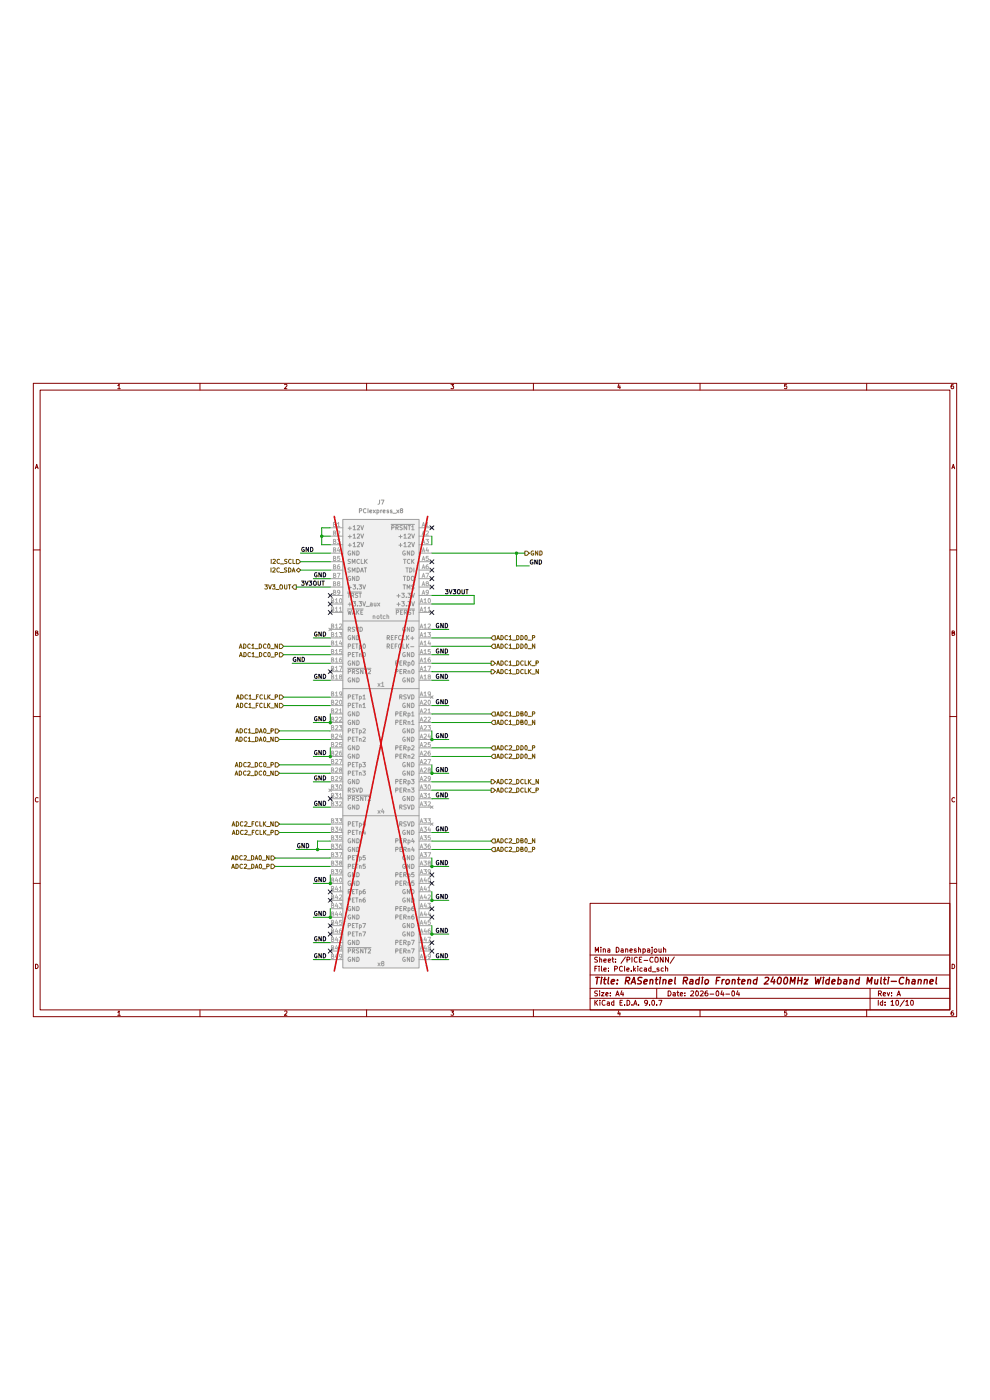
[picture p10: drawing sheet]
(kicad_sch
 (version 20250114)
 (generator "eeschema")
 (generator_version "9.0")
 (paper "A4")
 (title_block
  (title "RASentinel Radio Frontend 2400MHz Wideband Multi-Channel ")
  (date "2026-04-04")
  (rev "A")
  (company "Mina Daneshpajouh"))
 (lib_symbols
  (symbol "PICexpress:PCIexpress_x8"
   (pin_names
    (offset 1.016)) (exclude_from_sim no) (in_bom yes) (on_board yes)
   (property "Reference" "J7" (at 0 5.08 0) (effects (font (size 1.27 1.27))))
   (property "Value" "PCIexpress_x8" (at 0 2.54 0) (effects (font (size 1.27 1.27))))
   (property "Footprint" "Connector_PCBEdge:BUS_PCIexpress_x8" (at 3.048 -142.494 0) (effects (font (size 1.27 1.27)) (hide yes)))
   (property "Datasheet" "" (at 0 -24.13 0) (effects (font (size 1.27 1.27)) (hide yes)))
   (property "Description" "" (at 0 0 0) (effects (font (size 1.27 1.27)) (hide yes)))
   (symbol "PCIexpress_x8_0_0"
    (polyline (pts (xy 11.43 -88.9) (xy -11.43 -88.9)) (stroke (width 0) (type default)) (fill (type none)))
    (text "x4" (at 0 -87.63 0) (effects (font (size 1.27 1.27))))
    (text "x8" (at 0 -133.35 0) (effects (font (size 1.27 1.27)))))
   (symbol "PCIexpress_x8_1_1"
    (rectangle (start 11.43 0) (end -11.43 -134.62) (stroke (width 0.254) (type default)) (fill (type background)))
    (polyline (pts (xy 11.43 -30.48) (xy -11.43 -30.48)) (stroke (width 0) (type default)) (fill (type none)))
    (polyline (pts (xy 11.43 -50.8) (xy -11.43 -50.8)) (stroke (width 0) (type default)) (fill (type none)))
    (text "notch" (at 0 -29.21 0) (effects (font (size 1.27 1.27))))
    (text "x1" (at 0 -49.53 0) (effects (font (size 1.27 1.27))))
    (pin power_out line (at -15.24 -2.54 0) (length 3.81) (name "+12V" (effects (font (size 1.27 1.27)))) (number "B1" (effects (font (size 1.27 1.27)))))
    (pin power_out line (at -15.24 -5.08 0) (length 3.81) (name "+12V" (effects (font (size 1.27 1.27)))) (number "B2" (effects (font (size 1.27 1.27)))))
    (pin power_out line (at -15.24 -7.62 0) (length 3.81) (name "+12V" (effects (font (size 1.27 1.27)))) (number "B3" (effects (font (size 1.27 1.27)))))
    (pin passive line (at -15.24 -10.16 0) (length 3.81) (name "GND" (effects (font (size 1.27 1.27)))) (number "B4" (effects (font (size 1.27 1.27)))))
    (pin open_collector line (at -15.24 -12.7 0) (length 3.81) (name "SMCLK" (effects (font (size 1.27 1.27)))) (number "B5" (effects (font (size 1.27 1.27)))))
    (pin open_collector line (at -15.24 -15.24 0) (length 3.81) (name "SMDAT" (effects (font (size 1.27 1.27)))) (number "B6" (effects (font (size 1.27 1.27)))))
    (pin passive line (at -15.24 -17.78 0) (length 3.81) (name "GND" (effects (font (size 1.27 1.27)))) (number "B7" (effects (font (size 1.27 1.27)))))
    (pin power_out line (at -15.24 -20.32 0) (length 3.81) (name "+3.3V" (effects (font (size 1.27 1.27)))) (number "B8" (effects (font (size 1.27 1.27)))))
    (pin output line (at -15.24 -22.86 0) (length 3.81) (name "~{TRST}" (effects (font (size 1.27 1.27)))) (number "B9" (effects (font (size 1.27 1.27)))))
    (pin power_out line (at -15.24 -25.4 0) (length 3.81) (name "+3.3V_aux" (effects (font (size 1.27 1.27)))) (number "B10" (effects (font (size 1.27 1.27)))))
    (pin open_collector line (at -15.24 -27.94 0) (length 3.81) (name "~{WAKE}" (effects (font (size 1.27 1.27)))) (number "B11" (effects (font (size 1.27 1.27)))))
    (pin no_connect line (at -15.24 -33.02 0) (length 3.81) (name "RSVD" (effects (font (size 1.27 1.27)))) (number "B12" (effects (font (size 1.27 1.27)))))
    (pin passive line (at -15.24 -35.56 0) (length 3.81) (name "GND" (effects (font (size 1.27 1.27)))) (number "B13" (effects (font (size 1.27 1.27)))))
    (pin input line (at -15.24 -38.1 0) (length 3.81) (name "PETp0" (effects (font (size 1.27 1.27)))) (number "B14" (effects (font (size 1.27 1.27)))))
    (pin input line (at -15.24 -40.64 0) (length 3.81) (name "PETn0" (effects (font (size 1.27 1.27)))) (number "B15" (effects (font (size 1.27 1.27)))))
    (pin passive line (at -15.24 -43.18 0) (length 3.81) (name "GND" (effects (font (size 1.27 1.27)))) (number "B16" (effects (font (size 1.27 1.27)))))
    (pin passive line (at -15.24 -45.72 0) (length 3.81) (name "~{PRSNT2}" (effects (font (size 1.27 1.27)))) (number "B17" (effects (font (size 1.27 1.27)))))
    (pin passive line (at -15.24 -48.26 0) (length 3.81) (name "GND" (effects (font (size 1.27 1.27)))) (number "B18" (effects (font (size 1.27 1.27)))))
    (pin input line (at -15.24 -53.34 0) (length 3.81) (name "PETp1" (effects (font (size 1.27 1.27)))) (number "B19" (effects (font (size 1.27 1.27)))))
    (pin input line (at -15.24 -55.88 0) (length 3.81) (name "PETn1" (effects (font (size 1.27 1.27)))) (number "B20" (effects (font (size 1.27 1.27)))))
    (pin passive line (at -15.24 -58.42 0) (length 3.81) (name "GND" (effects (font (size 1.27 1.27)))) (number "B21" (effects (font (size 1.27 1.27)))))
    (pin passive line (at -15.24 -60.96 0) (length 3.81) (name "GND" (effects (font (size 1.27 1.27)))) (number "B22" (effects (font (size 1.27 1.27)))))
    (pin input line (at -15.24 -63.5 0) (length 3.81) (name "PETp2" (effects (font (size 1.27 1.27)))) (number "B23" (effects (font (size 1.27 1.27)))))
    (pin input line (at -15.24 -66.04 0) (length 3.81) (name "PETn2" (effects (font (size 1.27 1.27)))) (number "B24" (effects (font (size 1.27 1.27)))))
    (pin passive line (at -15.24 -68.58 0) (length 3.81) (name "GND" (effects (font (size 1.27 1.27)))) (number "B25" (effects (font (size 1.27 1.27)))))
    (pin passive line (at -15.24 -71.12 0) (length 3.81) (name "GND" (effects (font (size 1.27 1.27)))) (number "B26" (effects (font (size 1.27 1.27)))))
    (pin input line (at -15.24 -73.66 0) (length 3.81) (name "PETp3" (effects (font (size 1.27 1.27)))) (number "B27" (effects (font (size 1.27 1.27)))))
    (pin input line (at -15.24 -76.2 0) (length 3.81) (name "PETn3" (effects (font (size 1.27 1.27)))) (number "B28" (effects (font (size 1.27 1.27)))))
    (pin passive line (at -15.24 -78.74 0) (length 3.81) (name "GND" (effects (font (size 1.27 1.27)))) (number "B29" (effects (font (size 1.27 1.27)))))
    (pin no_connect line (at -15.24 -81.28 0) (length 3.81) (name "RSVD" (effects (font (size 1.27 1.27)))) (number "B30" (effects (font (size 1.27 1.27)))))
    (pin passive line (at -15.24 -83.82 0) (length 3.81) (name "~{PRSNT2}" (effects (font (size 1.27 1.27)))) (number "B31" (effects (font (size 1.27 1.27)))))
    (pin passive line (at -15.24 -86.36 0) (length 3.81) (name "GND" (effects (font (size 1.27 1.27)))) (number "B32" (effects (font (size 1.27 1.27)))))
    (pin input line (at -15.24 -91.44 0) (length 3.81) (name "PETp4" (effects (font (size 1.27 1.27)))) (number "B33" (effects (font (size 1.27 1.27)))))
    (pin input line (at -15.24 -93.98 0) (length 3.81) (name "PETn4" (effects (font (size 1.27 1.27)))) (number "B34" (effects (font (size 1.27 1.27)))))
    (pin passive line (at -15.24 -96.52 0) (length 3.81) (name "GND" (effects (font (size 1.27 1.27)))) (number "B35" (effects (font (size 1.27 1.27)))))
    (pin passive line (at -15.24 -99.06 0) (length 3.81) (name "GND" (effects (font (size 1.27 1.27)))) (number "B36" (effects (font (size 1.27 1.27)))))
    (pin input line (at -15.24 -101.6 0) (length 3.81) (name "PETp5" (effects (font (size 1.27 1.27)))) (number "B37" (effects (font (size 1.27 1.27)))))
    (pin input line (at -15.24 -104.14 0) (length 3.81) (name "PETn5" (effects (font (size 1.27 1.27)))) (number "B38" (effects (font (size 1.27 1.27)))))
    (pin passive line (at -15.24 -106.68 0) (length 3.81) (name "GND" (effects (font (size 1.27 1.27)))) (number "B39" (effects (font (size 1.27 1.27)))))
    (pin passive line (at -15.24 -109.22 0) (length 3.81) (name "GND" (effects (font (size 1.27 1.27)))) (number "B40" (effects (font (size 1.27 1.27)))))
    (pin output line (at -15.24 -111.76 0) (length 3.81) (name "PETp6" (effects (font (size 1.27 1.27)))) (number "B41" (effects (font (size 1.27 1.27)))))
    (pin output line (at -15.24 -114.3 0) (length 3.81) (name "PETn6" (effects (font (size 1.27 1.27)))) (number "B42" (effects (font (size 1.27 1.27)))))
    (pin passive line (at -15.24 -116.84 0) (length 3.81) (name "GND" (effects (font (size 1.27 1.27)))) (number "B43" (effects (font (size 1.27 1.27)))))
    (pin passive line (at -15.24 -119.38 0) (length 3.81) (name "GND" (effects (font (size 1.27 1.27)))) (number "B44" (effects (font (size 1.27 1.27)))))
    (pin output line (at -15.24 -121.92 0) (length 3.81) (name "PETp7" (effects (font (size 1.27 1.27)))) (number "B45" (effects (font (size 1.27 1.27)))))
    (pin output line (at -15.24 -124.46 0) (length 3.81) (name "PETn7" (effects (font (size 1.27 1.27)))) (number "B46" (effects (font (size 1.27 1.27)))))
    (pin passive line (at -15.24 -127 0) (length 3.81) (name "GND" (effects (font (size 1.27 1.27)))) (number "B47" (effects (font (size 1.27 1.27)))))
    (pin passive line (at -15.24 -129.54 0) (length 3.81) (name "~{PRSNT2}" (effects (font (size 1.27 1.27)))) (number "B48" (effects (font (size 1.27 1.27)))))
    (pin passive line (at -15.24 -132.08 0) (length 3.81) (name "GND" (effects (font (size 1.27 1.27)))) (number "B49" (effects (font (size 1.27 1.27)))))
    (pin no_connect line (at 15.24 -2.54 180) (length 3.81) (name "~{PRSNT1}" (effects (font (size 1.27 1.27)))) (number "A1" (effects (font (size 1.27 1.27)))))
    (pin power_out line (at 15.24 -5.08 180) (length 3.81) (name "+12V" (effects (font (size 1.27 1.27)))) (number "A2" (effects (font (size 1.27 1.27)))))
    (pin power_out line (at 15.24 -7.62 180) (length 3.81) (name "+12V" (effects (font (size 1.27 1.27)))) (number "A3" (effects (font (size 1.27 1.27)))))
    (pin input line (at 15.24 -10.16 180) (length 3.81) (name "GND" (effects (font (size 1.27 1.27)))) (number "A4" (effects (font (size 1.27 1.27)))))
    (pin output line (at 15.24 -12.7 180) (length 3.81) (name "TCK" (effects (font (size 1.27 1.27)))) (number "A5" (effects (font (size 1.27 1.27)))))
    (pin output line (at 15.24 -15.24 180) (length 3.81) (name "TDI" (effects (font (size 1.27 1.27)))) (number "A6" (effects (font (size 1.27 1.27)))))
    (pin input line (at 15.24 -17.78 180) (length 3.81) (name "TDO" (effects (font (size 1.27 1.27)))) (number "A7" (effects (font (size 1.27 1.27)))))
    (pin output line (at 15.24 -20.32 180) (length 3.81) (name "TMS" (effects (font (size 1.27 1.27)))) (number "A8" (effects (font (size 1.27 1.27)))))
    (pin power_out line (at 15.24 -22.86 180) (length 3.81) (name "+3.3V" (effects (font (size 1.27 1.27)))) (number "A9" (effects (font (size 1.27 1.27)))))
    (pin power_out line (at 15.24 -25.4 180) (length 3.81) (name "+3.3V" (effects (font (size 1.27 1.27)))) (number "A10" (effects (font (size 1.27 1.27)))))
    (pin output line (at 15.24 -27.94 180) (length 3.81) (name "~{PERST}" (effects (font (size 1.27 1.27)))) (number "A11" (effects (font (size 1.27 1.27)))))
    (pin passive line (at 15.24 -33.02 180) (length 3.81) (name "GND" (effects (font (size 1.27 1.27)))) (number "A12" (effects (font (size 1.27 1.27)))))
    (pin input line (at 15.24 -35.56 180) (length 3.81) (name "REFCLK+" (effects (font (size 1.27 1.27)))) (number "A13" (effects (font (size 1.27 1.27)))))
    (pin input line (at 15.24 -38.1 180) (length 3.81) (name "REFCLK-" (effects (font (size 1.27 1.27)))) (number "A14" (effects (font (size 1.27 1.27)))))
    (pin input line (at 15.24 -40.64 180) (length 3.81) (name "GND" (effects (font (size 1.27 1.27)))) (number "A15" (effects (font (size 1.27 1.27)))))
    (pin output line (at 15.24 -43.18 180) (length 3.81) (name "PERp0" (effects (font (size 1.27 1.27)))) (number "A16" (effects (font (size 1.27 1.27)))))
    (pin output line (at 15.24 -45.72 180) (length 3.81) (name "PERn0" (effects (font (size 1.27 1.27)))) (number "A17" (effects (font (size 1.27 1.27)))))
    (pin input line (at 15.24 -48.26 180) (length 3.81) (name "GND" (effects (font (size 1.27 1.27)))) (number "A18" (effects (font (size 1.27 1.27)))))
    (pin no_connect line (at 15.24 -53.34 180) (length 3.81) (name "RSVD" (effects (font (size 1.27 1.27)))) (number "A19" (effects (font (size 1.27 1.27)))))
    (pin passive line (at 15.24 -55.88 180) (length 3.81) (name "GND" (effects (font (size 1.27 1.27)))) (number "A20" (effects (font (size 1.27 1.27)))))
    (pin input line (at 15.24 -58.42 180) (length 3.81) (name "PERp1" (effects (font (size 1.27 1.27)))) (number "A21" (effects (font (size 1.27 1.27)))))
    (pin input line (at 15.24 -60.96 180) (length 3.81) (name "PERn1" (effects (font (size 1.27 1.27)))) (number "A22" (effects (font (size 1.27 1.27)))))
    (pin passive line (at 15.24 -63.5 180) (length 3.81) (name "GND" (effects (font (size 1.27 1.27)))) (number "A23" (effects (font (size 1.27 1.27)))))
    (pin passive line (at 15.24 -66.04 180) (length 3.81) (name "GND" (effects (font (size 1.27 1.27)))) (number "A24" (effects (font (size 1.27 1.27)))))
    (pin input line (at 15.24 -68.58 180) (length 3.81) (name "PERp2" (effects (font (size 1.27 1.27)))) (number "A25" (effects (font (size 1.27 1.27)))))
    (pin input line (at 15.24 -71.12 180) (length 3.81) (name "PERn2" (effects (font (size 1.27 1.27)))) (number "A26" (effects (font (size 1.27 1.27)))))
    (pin passive line (at 15.24 -73.66 180) (length 3.81) (name "GND" (effects (font (size 1.27 1.27)))) (number "A27" (effects (font (size 1.27 1.27)))))
    (pin passive line (at 15.24 -76.2 180) (length 3.81) (name "GND" (effects (font (size 1.27 1.27)))) (number "A28" (effects (font (size 1.27 1.27)))))
    (pin output line (at 15.24 -78.74 180) (length 3.81) (name "PERp3" (effects (font (size 1.27 1.27)))) (number "A29" (effects (font (size 1.27 1.27)))))
    (pin output line (at 15.24 -81.28 180) (length 3.81) (name "PERn3" (effects (font (size 1.27 1.27)))) (number "A30" (effects (font (size 1.27 1.27)))))
    (pin input line (at 15.24 -83.82 180) (length 3.81) (name "GND" (effects (font (size 1.27 1.27)))) (number "A31" (effects (font (size 1.27 1.27)))))
    (pin no_connect line (at 15.24 -86.36 180) (length 3.81) (name "RSVD" (effects (font (size 1.27 1.27)))) (number "A32" (effects (font (size 1.27 1.27)))))
    (pin no_connect line (at 15.24 -91.44 180) (length 3.81) (name "RSVD" (effects (font (size 1.27 1.27)))) (number "A33" (effects (font (size 1.27 1.27)))))
    (pin input line (at 15.24 -93.98 180) (length 3.81) (name "GND" (effects (font (size 1.27 1.27)))) (number "A34" (effects (font (size 1.27 1.27)))))
    (pin input line (at 15.24 -96.52 180) (length 3.81) (name "PERp4" (effects (font (size 1.27 1.27)))) (number "A35" (effects (font (size 1.27 1.27)))))
    (pin input line (at 15.24 -99.06 180) (length 3.81) (name "PERn4" (effects (font (size 1.27 1.27)))) (number "A36" (effects (font (size 1.27 1.27)))))
    (pin input line (at 15.24 -101.6 180) (length 3.81) (name "GND" (effects (font (size 1.27 1.27)))) (number "A37" (effects (font (size 1.27 1.27)))))
    (pin input line (at 15.24 -104.14 180) (length 3.81) (name "GND" (effects (font (size 1.27 1.27)))) (number "A38" (effects (font (size 1.27 1.27)))))
    (pin input line (at 15.24 -106.68 180) (length 3.81) (name "PERp5" (effects (font (size 1.27 1.27)))) (number "A39" (effects (font (size 1.27 1.27)))))
    (pin input line (at 15.24 -109.22 180) (length 3.81) (name "PERn5" (effects (font (size 1.27 1.27)))) (number "A40" (effects (font (size 1.27 1.27)))))
    (pin passive line (at 15.24 -111.76 180) (length 3.81) (name "GND" (effects (font (size 1.27 1.27)))) (number "A41" (effects (font (size 1.27 1.27)))))
    (pin passive line (at 15.24 -114.3 180) (length 3.81) (name "GND" (effects (font (size 1.27 1.27)))) (number "A42" (effects (font (size 1.27 1.27)))))
    (pin input line (at 15.24 -116.84 180) (length 3.81) (name "PERp6" (effects (font (size 1.27 1.27)))) (number "A43" (effects (font (size 1.27 1.27)))))
    (pin input line (at 15.24 -119.38 180) (length 3.81) (name "PERn6" (effects (font (size 1.27 1.27)))) (number "A44" (effects (font (size 1.27 1.27)))))
    (pin passive line (at 15.24 -121.92 180) (length 3.81) (name "GND" (effects (font (size 1.27 1.27)))) (number "A45" (effects (font (size 1.27 1.27)))))
    (pin passive line (at 15.24 -124.46 180) (length 3.81) (name "GND" (effects (font (size 1.27 1.27)))) (number "A46" (effects (font (size 1.27 1.27)))))
    (pin input line (at 15.24 -127 180) (length 3.81) (name "PERp7" (effects (font (size 1.27 1.27)))) (number "A47" (effects (font (size 1.27 1.27)))))
    (pin input line (at 15.24 -129.54 180) (length 3.81) (name "PERn7" (effects (font (size 1.27 1.27)))) (number "A48" (effects (font (size 1.27 1.27)))))
    (pin passive line (at 15.24 -132.08 180) (length 3.81) (name "GND" (effects (font (size 1.27 1.27)))) (number "A49" (effects (font (size 1.27 1.27))))))
   (embedded_fonts no)))
 (junction
  (at 99.06 121.92)
  (diameter 0)
  (color 0 0 0 0))
 (junction
  (at 129.54 127)
  (diameter 0)
  (color 0 0 0 0))
 (junction
  (at 129.54 175.26)
  (diameter 0)
  (color 0 0 0 0))
 (junction
  (at 154.94 60.96)
  (diameter 0)
  (color 0 0 0 0))
 (junction
  (at 129.54 116.84)
  (diameter 0)
  (color 0 0 0 0))
 (junction
  (at 96.52 55.88)
  (diameter 0)
  (color 0 0 0 0))
 (junction
  (at 95.25 149.86)
  (diameter 0)
  (color 0 0 0 0))
 (junction
  (at 99.06 111.76)
  (diameter 0)
  (color 0 0 0 0))
 (junction
  (at 99.06 160.02)
  (diameter 0)
  (color 0 0 0 0))
 (junction
  (at 129.54 154.94)
  (diameter 0)
  (color 0 0 0 0))
 (junction
  (at 129.54 165.1)
  (diameter 0)
  (color 0 0 0 0))
 (junction
  (at 99.06 170.18)
  (diameter 0)
  (color 0 0 0 0))
 (no_connect
  (at 129.54 170.18))
 (no_connect
  (at 129.54 157.48))
 (no_connect
  (at 99.06 73.66))
 (no_connect
  (at 99.06 76.2))
 (no_connect
  (at 99.06 180.34))
 (no_connect
  (at 129.54 63.5))
 (no_connect
  (at 129.54 78.74))
 (no_connect
  (at 99.06 165.1))
 (no_connect
  (at 99.06 78.74))
 (no_connect
  (at 129.54 167.64))
 (no_connect
  (at 99.06 96.52))
 (no_connect
  (at 99.06 175.26))
 (no_connect
  (at 129.54 66.04))
 (no_connect
  (at 99.06 134.62))
 (no_connect
  (at 99.06 172.72))
 (no_connect
  (at 129.54 160.02))
 (no_connect
  (at 99.06 162.56))
 (no_connect
  (at 129.54 180.34))
 (no_connect
  (at 129.54 68.58))
 (no_connect
  (at 129.54 53.34))
 (no_connect
  (at 129.54 71.12))
 (no_connect
  (at 129.54 177.8))
 (wire
  (pts (xy 83.82 124.46) (xy 99.06 124.46))
  (stroke (width 0) (type default)))
 (wire
  (pts (xy 93.98 121.92) (xy 99.06 121.92))
  (stroke (width 0) (type default)))
 (wire
  (pts (xy 129.54 149.86) (xy 147.32 149.86))
  (stroke (width 0) (type default)))
 (wire
  (pts (xy 96.52 55.88) (xy 99.06 55.88))
  (stroke (width 0) (type default)))
 (wire
  (pts (xy 93.98 129.54) (xy 99.06 129.54))
  (stroke (width 0) (type default)))
 (wire
  (pts (xy 85.09 104.14) (xy 99.06 104.14))
  (stroke (width 0) (type default)))
 (wire
  (pts (xy 85.09 88.9) (xy 99.06 88.9))
  (stroke (width 0) (type default)))
 (wire
  (pts (xy 129.54 88.9) (xy 147.32 88.9))
  (stroke (width 0) (type default)))
 (wire
  (pts (xy 85.09 91.44) (xy 99.06 91.44))
  (stroke (width 0) (type default)))
 (wire
  (pts (xy 129.54 55.88) (xy 129.54 58.42))
  (stroke (width 0) (type default)))
 (wire
  (pts (xy 129.54 60.96) (xy 154.94 60.96))
  (stroke (width 0) (type default)))
 (wire
  (pts (xy 93.98 182.88) (xy 99.06 182.88))
  (stroke (width 0) (type default)))
 (wire
  (pts (xy 142.24 73.66) (xy 142.24 76.2))
  (stroke (width 0) (type default)))
 (wire
  (pts (xy 129.54 119.38) (xy 147.32 119.38))
  (stroke (width 0) (type default)))
 (wire
  (pts (xy 95.25 147.32) (xy 99.06 147.32))
  (stroke (width 0) (type default)))
 (wire
  (pts (xy 129.54 144.78) (xy 134.62 144.78))
  (stroke (width 0) (type default)))
 (wire
  (pts (xy 88.9 149.86) (xy 95.25 149.86))
  (stroke (width 0) (type default)))
 (wire
  (pts (xy 129.54 96.52) (xy 147.32 96.52))
  (stroke (width 0) (type default)))
 (wire
  (pts (xy 93.98 137.16) (xy 99.06 137.16))
  (stroke (width 0) (type default)))
 (wire
  (pts (xy 90.17 66.04) (xy 99.06 66.04))
  (stroke (width 0) (type default)))
 (wire
  (pts (xy 93.98 111.76) (xy 99.06 111.76))
  (stroke (width 0) (type default)))
 (wire
  (pts (xy 129.54 124.46) (xy 129.54 127))
  (stroke (width 0) (type default)))
 (wire
  (pts (xy 129.54 91.44) (xy 134.62 91.44))
  (stroke (width 0) (type default)))
 (wire
  (pts (xy 93.98 68.58) (xy 99.06 68.58))
  (stroke (width 0) (type default)))
 (wire
  (pts (xy 129.54 162.56) (xy 129.54 165.1))
  (stroke (width 0) (type default)))
 (wire
  (pts (xy 95.25 149.86) (xy 99.06 149.86))
  (stroke (width 0) (type default)))
 (wire
  (pts (xy 96.52 55.88) (xy 96.52 58.42))
  (stroke (width 0) (type default)))
 (wire
  (pts (xy 82.55 152.4) (xy 99.06 152.4))
  (stroke (width 0) (type default)))
 (wire
  (pts (xy 90.17 60.96) (xy 99.06 60.96))
  (stroke (width 0) (type default)))
 (wire
  (pts (xy 93.98 99.06) (xy 99.06 99.06))
  (stroke (width 0) (type default)))
 (wire
  (pts (xy 129.54 154.94) (xy 134.62 154.94))
  (stroke (width 0) (type default)))
 (wire
  (pts (xy 93.98 170.18) (xy 99.06 170.18))
  (stroke (width 0) (type default)))
 (wire
  (pts (xy 129.54 99.06) (xy 134.62 99.06))
  (stroke (width 0) (type default)))
 (wire
  (pts (xy 90.17 63.5) (xy 99.06 63.5))
  (stroke (width 0) (type default)))
 (wire
  (pts (xy 129.54 132.08) (xy 147.32 132.08))
  (stroke (width 0) (type default)))
 (wire
  (pts (xy 83.82 144.78) (xy 99.06 144.78))
  (stroke (width 0) (type default)))
 (wire
  (pts (xy 129.54 121.92) (xy 147.32 121.92))
  (stroke (width 0) (type default)))
 (wire
  (pts (xy 154.94 64.77) (xy 154.94 60.96))
  (stroke (width 0) (type default)))
 (wire
  (pts (xy 83.82 127) (xy 99.06 127))
  (stroke (width 0) (type default)))
 (wire
  (pts (xy 93.98 177.8) (xy 99.06 177.8))
  (stroke (width 0) (type default)))
 (wire
  (pts (xy 129.54 116.84) (xy 134.62 116.84))
  (stroke (width 0) (type default)))
 (wire
  (pts (xy 85.09 106.68) (xy 99.06 106.68))
  (stroke (width 0) (type default)))
 (wire
  (pts (xy 129.54 86.36) (xy 147.32 86.36))
  (stroke (width 0) (type default)))
 (wire
  (pts (xy 129.54 93.98) (xy 147.32 93.98))
  (stroke (width 0) (type default)))
 (wire
  (pts (xy 129.54 111.76) (xy 147.32 111.76))
  (stroke (width 0) (type default)))
 (wire
  (pts (xy 158.75 64.77) (xy 154.94 64.77))
  (stroke (width 0) (type default)))
 (wire
  (pts (xy 99.06 119.38) (xy 99.06 121.92))
  (stroke (width 0) (type default)))
 (wire
  (pts (xy 93.98 160.02) (xy 99.06 160.02))
  (stroke (width 0) (type default)))
 (wire
  (pts (xy 99.06 167.64) (xy 99.06 170.18))
  (stroke (width 0) (type default)))
 (wire
  (pts (xy 88.9 71.12) (xy 99.06 71.12))
  (stroke (width 0) (type default)))
 (wire
  (pts (xy 129.54 106.68) (xy 134.62 106.68))
  (stroke (width 0) (type default)))
 (wire
  (pts (xy 82.55 154.94) (xy 99.06 154.94))
  (stroke (width 0) (type default)))
 (wire
  (pts (xy 83.82 116.84) (xy 99.06 116.84))
  (stroke (width 0) (type default)))
 (wire
  (pts (xy 129.54 134.62) (xy 134.62 134.62))
  (stroke (width 0) (type default)))
 (wire
  (pts (xy 129.54 114.3) (xy 129.54 116.84))
  (stroke (width 0) (type default)))
 (wire
  (pts (xy 129.54 147.32) (xy 147.32 147.32))
  (stroke (width 0) (type default)))
 (wire
  (pts (xy 87.63 93.98) (xy 99.06 93.98))
  (stroke (width 0) (type default)))
 (wire
  (pts (xy 129.54 152.4) (xy 129.54 154.94))
  (stroke (width 0) (type default)))
 (wire
  (pts (xy 83.82 114.3) (xy 99.06 114.3))
  (stroke (width 0) (type default)))
 (wire
  (pts (xy 93.98 86.36) (xy 99.06 86.36))
  (stroke (width 0) (type default)))
 (wire
  (pts (xy 99.06 109.22) (xy 99.06 111.76))
  (stroke (width 0) (type default)))
 (wire
  (pts (xy 129.54 182.88) (xy 134.62 182.88))
  (stroke (width 0) (type default)))
 (wire
  (pts (xy 129.54 127) (xy 134.62 127))
  (stroke (width 0) (type default)))
 (wire
  (pts (xy 129.54 129.54) (xy 147.32 129.54))
  (stroke (width 0) (type default)))
 (wire
  (pts (xy 129.54 83.82) (xy 134.62 83.82))
  (stroke (width 0) (type default)))
 (wire
  (pts (xy 83.82 142.24) (xy 99.06 142.24))
  (stroke (width 0) (type default)))
 (wire
  (pts (xy 129.54 172.72) (xy 129.54 175.26))
  (stroke (width 0) (type default)))
 (wire
  (pts (xy 157.48 60.96) (xy 154.94 60.96))
  (stroke (width 0) (type default)))
 (wire
  (pts (xy 95.25 149.86) (xy 95.25 147.32))
  (stroke (width 0) (type default)))
 (wire
  (pts (xy 129.54 109.22) (xy 147.32 109.22))
  (stroke (width 0) (type default)))
 (wire
  (pts (xy 96.52 53.34) (xy 99.06 53.34))
  (stroke (width 0) (type default)))
 (wire
  (pts (xy 96.52 58.42) (xy 99.06 58.42))
  (stroke (width 0) (type default)))
 (wire
  (pts (xy 129.54 73.66) (xy 142.24 73.66))
  (stroke (width 0) (type default)))
 (wire
  (pts (xy 99.06 157.48) (xy 99.06 160.02))
  (stroke (width 0) (type default)))
 (wire
  (pts (xy 129.54 165.1) (xy 134.62 165.1))
  (stroke (width 0) (type default)))
 (wire
  (pts (xy 129.54 175.26) (xy 134.62 175.26))
  (stroke (width 0) (type default)))
 (wire
  (pts (xy 129.54 76.2) (xy 142.24 76.2))
  (stroke (width 0) (type default)))
 (wire
  (pts (xy 96.52 53.34) (xy 96.52 55.88))
  (stroke (width 0) (type default)))
 (label "GND"
  (at 93.98 99.06 0)
  (effects (font (size 1.27 1.27)) (justify left bottom)))
 (label "GND"
  (at 134.62 182.88 180)
  (effects (font (size 1.27 1.27)) (justify right bottom)))
 (label "GND"
  (at 87.63 93.98 0)
  (effects (font (size 1.27 1.27)) (justify left bottom)))
 (label "GND"
  (at 88.9 149.86 0)
  (effects (font (size 1.27 1.27)) (justify left bottom)))
 (label "GND"
  (at 93.98 129.54 0)
  (effects (font (size 1.27 1.27)) (justify left bottom)))
 (label "GND"
  (at 134.62 127 180)
  (effects (font (size 1.27 1.27)) (justify right bottom)))
 (label "GND"
  (at 134.62 165.1 180)
  (effects (font (size 1.27 1.27)) (justify right bottom)))
 (label "GND"
  (at 134.62 83.82 180)
  (effects (font (size 1.27 1.27)) (justify right bottom)))
 (label "GND"
  (at 93.98 68.58 0)
  (effects (font (size 1.27 1.27)) (justify left bottom)))
 (label "GND"
  (at 93.98 182.88 0)
  (effects (font (size 1.27 1.27)) (justify left bottom)))
 (label "GND"
  (at 134.62 116.84 180)
  (effects (font (size 1.27 1.27)) (justify right bottom)))
 (label "GND"
  (at 93.98 137.16 0)
  (effects (font (size 1.27 1.27)) (justify left bottom)))
 (label "GND"
  (at 93.98 86.36 0)
  (effects (font (size 1.27 1.27)) (justify left bottom)))
 (label "GND"
  (at 134.62 134.62 180)
  (effects (font (size 1.27 1.27)) (justify right bottom)))
 (label "GND"
  (at 158.75 64.77 0)
  (effects (font (size 1.27 1.27)) (justify left bottom)))
 (label "GND"
  (at 134.62 144.78 180)
  (effects (font (size 1.27 1.27)) (justify right bottom)))
 (label "GND"
  (at 93.98 177.8 0)
  (effects (font (size 1.27 1.27)) (justify left bottom)))
 (label "GND"
  (at 90.17 60.96 0)
  (effects (font (size 1.27 1.27)) (justify left bottom)))
 (label "GND"
  (at 93.98 160.02 0)
  (effects (font (size 1.27 1.27)) (justify left bottom)))
 (label "GND"
  (at 134.62 106.68 180)
  (effects (font (size 1.27 1.27)) (justify right bottom)))
 (label "GND"
  (at 93.98 170.18 0)
  (effects (font (size 1.27 1.27)) (justify left bottom)))
 (label "GND"
  (at 134.62 154.94 180)
  (effects (font (size 1.27 1.27)) (justify right bottom)))
 (label "3V3OUT"
  (at 133.35 73.66 0)
  (effects (font (size 1.27 1.27)) (justify left bottom)))
 (label "3V3OUT"
  (at 90.17 71.12 0)
  (effects (font (size 1.27 1.27)) (justify left bottom)))
 (label "GND"
  (at 93.98 111.76 0)
  (effects (font (size 1.27 1.27)) (justify left bottom)))
 (label "GND"
  (at 134.62 175.26 180)
  (effects (font (size 1.27 1.27)) (justify right bottom)))
 (label "GND"
  (at 93.98 121.92 0)
  (effects (font (size 1.27 1.27)) (justify left bottom)))
 (label "GND"
  (at 134.62 99.06 180)
  (effects (font (size 1.27 1.27)) (justify right bottom)))
 (label "GND"
  (at 134.62 91.44 180)
  (effects (font (size 1.27 1.27)) (justify right bottom)))
 (hierarchical_label "ADC1_DCLK_P"
  (shape output)
  (at 147.32 93.98 0)
  (effects (font (size 1.27 1.27)) (justify left)))
 (hierarchical_label "ADC2_DC0_P"
  (shape input)
  (at 83.82 124.46 180)
  (effects (font (size 1.27 1.27)) (justify right)))
 (hierarchical_label "ADC2_DC0_N"
  (shape input)
  (at 83.82 127 180)
  (effects (font (size 1.27 1.27)) (justify right)))
 (hierarchical_label "ADC2_DCLK_P"
  (shape output)
  (at 147.32 132.08 0)
  (effects (font (size 1.27 1.27)) (justify left)))
 (hierarchical_label "ADC2_DB0_P"
  (shape input)
  (at 147.32 149.86 0)
  (effects (font (size 1.27 1.27)) (justify left)))
 (hierarchical_label "ADC2_DCLK_N"
  (shape output)
  (at 147.32 129.54 0)
  (effects (font (size 1.27 1.27)) (justify left)))
 (hierarchical_label "ADC1_FCLK_N"
  (shape input)
  (at 85.09 106.68 180)
  (effects (font (size 1.27 1.27)) (justify right)))
 (hierarchical_label "ADC2_DD0_P"
  (shape input)
  (at 147.32 119.38 0)
  (effects (font (size 1.27 1.27)) (justify left)))
 (hierarchical_label "ADC2_DD0_N"
  (shape input)
  (at 147.32 121.92 0)
  (effects (font (size 1.27 1.27)) (justify left)))
 (hierarchical_label "ADC2_DB0_N"
  (shape input)
  (at 147.32 147.32 0)
  (effects (font (size 1.27 1.27)) (justify left)))
 (hierarchical_label "ADC2_DA0_P"
  (shape input)
  (at 82.55 154.94 180)
  (effects (font (size 1.27 1.27)) (justify right)))
 (hierarchical_label "ADC1_DA0_N"
  (shape input)
  (at 83.82 116.84 180)
  (effects (font (size 1.27 1.27)) (justify right)))
 (hierarchical_label "ADC1_DA0_P"
  (shape input)
  (at 83.82 114.3 180)
  (effects (font (size 1.27 1.27)) (justify right)))
 (hierarchical_label "ADC1_DB0_N"
  (shape input)
  (at 147.32 111.76 0)
  (effects (font (size 1.27 1.27)) (justify left)))
 (hierarchical_label "ADC1_DD0_N"
  (shape input)
  (at 147.32 88.9 0)
  (effects (font (size 1.27 1.27)) (justify left)))
 (hierarchical_label "ADC1_DB0_P"
  (shape input)
  (at 147.32 109.22 0)
  (effects (font (size 1.27 1.27)) (justify left)))
 (hierarchical_label "ADC2_DA0_N"
  (shape input)
  (at 82.55 152.4 180)
  (effects (font (size 1.27 1.27)) (justify right)))
 (hierarchical_label "ADC2_FCLK_N"
  (shape input)
  (at 83.82 142.24 180)
  (effects (font (size 1.27 1.27)) (justify right)))
 (hierarchical_label "ADC1_FCLK_P"
  (shape input)
  (at 85.09 104.14 180)
  (effects (font (size 1.27 1.27)) (justify right)))
 (hierarchical_label "ADC1_DCLK_N"
  (shape output)
  (at 147.32 96.52 0)
  (effects (font (size 1.27 1.27)) (justify left)))
 (hierarchical_label "GND"
  (shape output)
  (at 157.48 60.96 0)
  (effects (font (size 1.27 1.27)) (justify left)))
 (hierarchical_label "ADC2_FCLK_P"
  (shape input)
  (at 83.82 144.78 180)
  (effects (font (size 1.27 1.27)) (justify right)))
 (hierarchical_label "I2C_SCL"
  (shape input)
  (at 90.17 63.5 180)
  (effects (font (size 1.27 1.27)) (justify right)))
 (hierarchical_label "3V3_OUT"
  (shape output)
  (at 88.9 71.12 180)
  (effects (font (size 1.27 1.27)) (justify right)))
 (hierarchical_label "ADC1_DC0_P"
  (shape input)
  (at 85.09 91.44 180)
  (effects (font (size 1.27 1.27)) (justify right)))
 (hierarchical_label "ADC1_DC0_N"
  (shape input)
  (at 85.09 88.9 180)
  (effects (font (size 1.27 1.27)) (justify right)))
 (hierarchical_label "ADC1_DD0_P"
  (shape input)
  (at 147.32 86.36 0)
  (effects (font (size 1.27 1.27)) (justify left)))
 (hierarchical_label "I2C_SDA"
  (shape bidirectional)
  (at 90.17 66.04 180)
  (effects (font (size 1.27 1.27)) (justify right)))
 (symbol
  (lib_id "PICexpress:PCIexpress_x8")
  (at 114.3 50.8 0)
  (unit 1)
  (exclude_from_sim no)
  (in_bom yes)
  (on_board yes)
  (dnp yes)
  (fields_autoplaced yes)
  (property "Reference" "J7" (at 114.3 45.72 0) (effects (font (size 1.27 1.27))))
  (property "Value" "PCIexpress_x8" (at 114.3 48.26 0) (effects (font (size 1.27 1.27))))
  (property "Footprint" "Connector_PCBEdge:BUS_PCIexpress_x8" (at 117.348 193.294 0) (effects (font (size 1.27 1.27)) (hide yes)))
  (property "Datasheet" "" (at 114.3 74.93 0) (effects (font (size 1.27 1.27)) (hide yes)))
  (property "Description" "" (at 114.3 50.8 0) (effects (font (size 1.27 1.27)) (hide yes)))
  (pin "A40")
  (pin "A43")
  (pin "A4")
  (pin "A44")
  (pin "A6")
  (pin "A9")
  (pin "A34")
  (pin "A16")
  (pin "A33")
  (pin "A2")
  (pin "B10")
  (pin "A20")
  (pin "A3")
  (pin "A10")
  (pin "A21")
  (pin "A24")
  (pin "A19")
  (pin "A11")
  (pin "A26")
  (pin "A28")
  (pin "A30")
  (pin "A47")
  (pin "A48")
  (pin "A49")
  (pin "A31")
  (pin "A13")
  (pin "A37")
  (pin "A41")
  (pin "A42")
  (pin "A5")
  (pin "A12")
  (pin "A27")
  (pin "A8")
  (pin "A45")
  (pin "B1")
  (pin "B11")
  (pin "A35")
  (pin "A23")
  (pin "A29")
  (pin "A7")
  (pin "B12")
  (pin "B13")
  (pin "A22")
  (pin "B14")
  (pin "B18")
  (pin "B19")
  (pin "B2")
  (pin "A39")
  (pin "B21")
  (pin "B20")
  (pin "A15")
  (pin "A17")
  (pin "A46")
  (pin "B15")
  (pin "A18")
  (pin "B16")
  (pin "B17")
  (pin "A25")
  (pin "A1")
  (pin "A14")
  (pin "A36")
  (pin "A38")
  (pin "A32")
  (pin "B47")
  (pin "B35")
  (pin "B27")
  (pin "B4")
  (pin "B8")
  (pin "B25")
  (pin "B36")
  (pin "B43")
  (pin "B44")
  (pin "B32")
  (pin "B31")
  (pin "B48")
  (pin "B33")
  (pin "B46")
  (pin "B23")
  (pin "B45")
  (pin "B3")
  (pin "B34")
  (pin "B30")
  (pin "B5")
  (pin "B6")
  (pin "B9")
  (pin "B49")
  (pin "B26")
  (pin "B29")
  (pin "B22")
  (pin "B28")
  (pin "B39")
  (pin "B38")
  (pin "B40")
  (pin "B7")
  (pin "B24")
  (pin "B37")
  (pin "B42")
  (pin "B41")))
